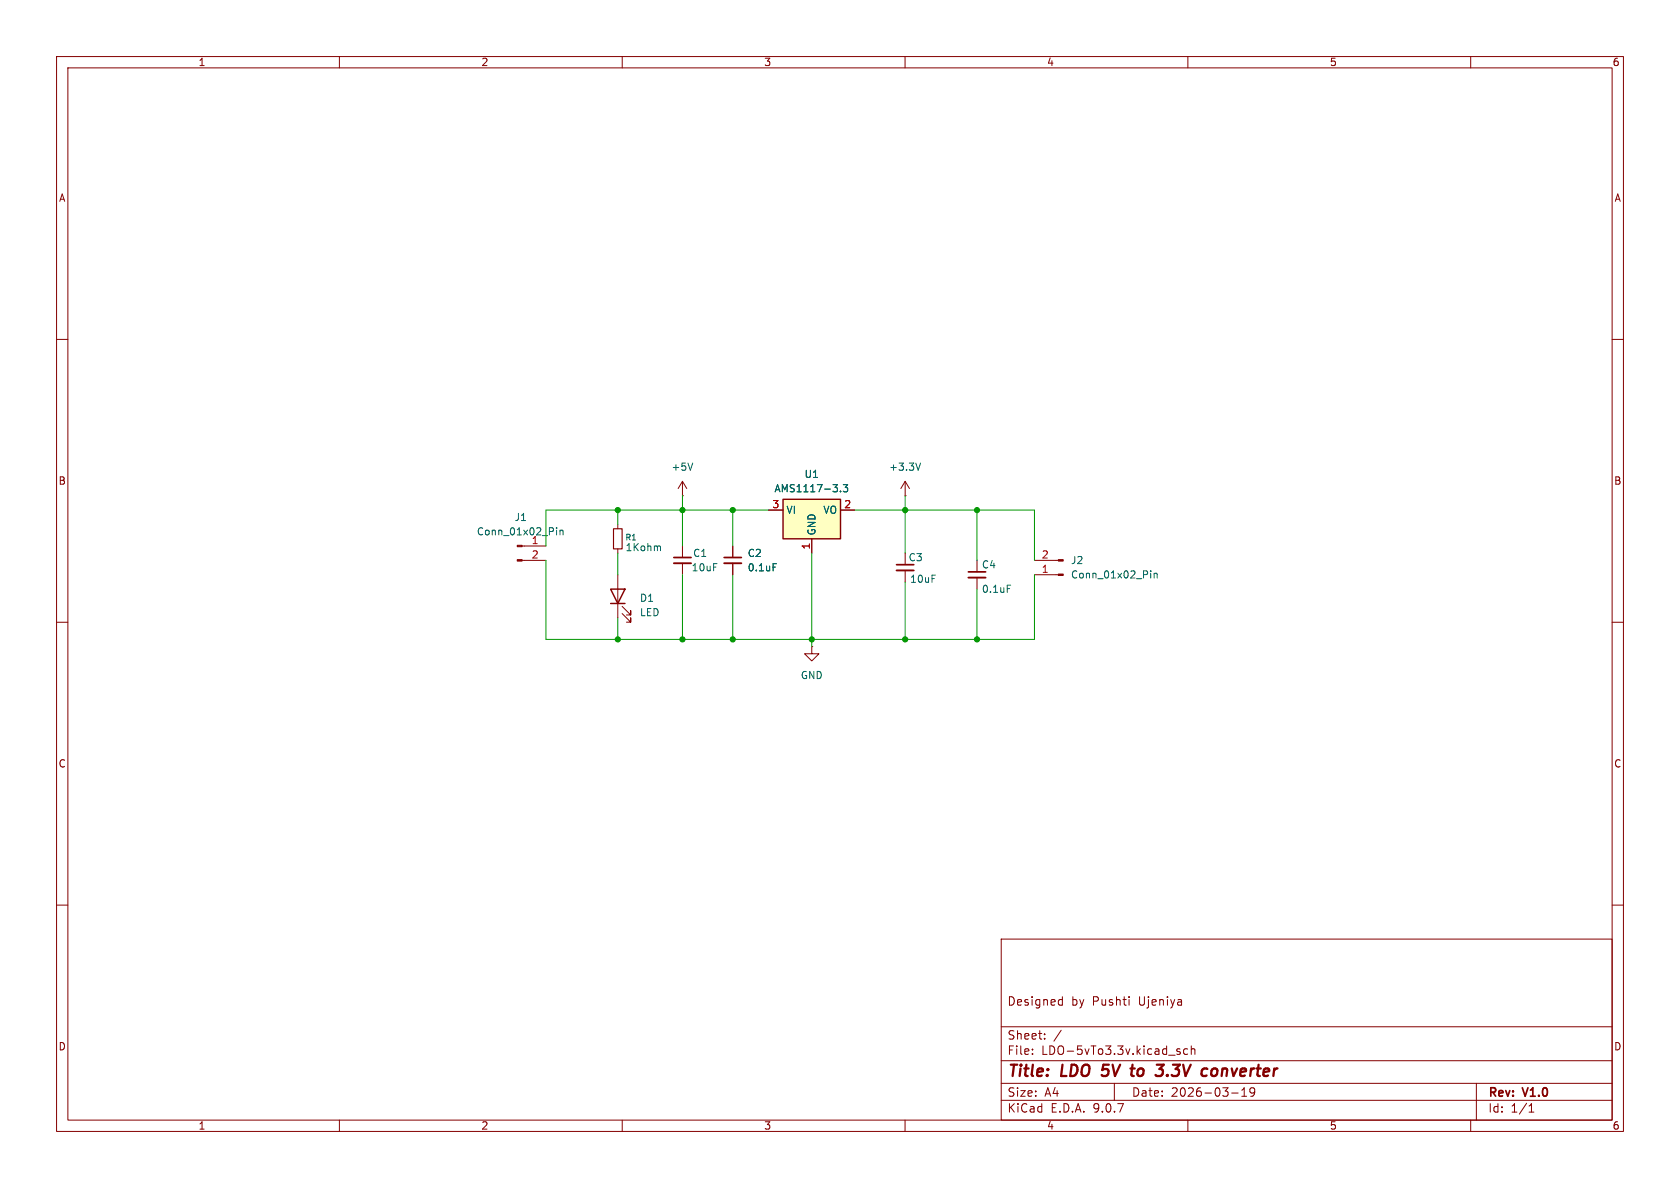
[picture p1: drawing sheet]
(kicad_sch
 (version 20250114)
 (generator "eeschema")
 (generator_version "9.0")
 (paper "A4")
 (title_block
  (title "LDO 5V to 3.3V converter")
  (date "2026-03-19")
  (rev "V1.0")
  (comment 1 "Designed by Pushti Ujeniya"))
 (lib_symbols
  (symbol "Connector:Conn_01x02_Pin"
   (pin_names
    (offset 1.016) (hide yes)) (exclude_from_sim no) (in_bom yes) (on_board yes)
   (property "Reference" "J" (at 0 2.54 0) (effects (font (size 1.27 1.27))))
   (property "Value" "Conn_01x02_Pin" (at 0 -5.08 0) (effects (font (size 1.27 1.27))))
   (property "Footprint" "" (at 0 0 0) (effects (font (size 1.27 1.27)) (hide yes)))
   (property "Datasheet" "~" (at 0 0 0) (effects (font (size 1.27 1.27)) (hide yes)))
   (property "Description" "Generic connector, single row, 01x02, script generated" (at 0 0 0) (effects (font (size 1.27 1.27)) (hide yes)))
   (property "ki_locked" "" (at 0 0 0) (effects (font (size 1.27 1.27))))
   (symbol "Conn_01x02_Pin_1_1"
    (rectangle (start 0.8636 0.127) (end 0 -0.127) (stroke (width 0.1524) (type default)) (fill (type outline)))
    (rectangle (start 0.8636 -2.413) (end 0 -2.667) (stroke (width 0.1524) (type default)) (fill (type outline)))
    (polyline (pts (xy 1.27 0) (xy 0.8636 0)) (stroke (width 0.1524) (type default)) (fill (type none)))
    (polyline (pts (xy 1.27 -2.54) (xy 0.8636 -2.54)) (stroke (width 0.1524) (type default)) (fill (type none)))
    (pin passive line (at 5.08 0 180) (length 3.81) (name "Pin_1" (effects (font (size 1.27 1.27)))) (number "1" (effects (font (size 1.27 1.27)))))
    (pin passive line (at 5.08 -2.54 180) (length 3.81) (name "Pin_2" (effects (font (size 1.27 1.27)))) (number "2" (effects (font (size 1.27 1.27))))))
   (embedded_fonts no))
  (symbol "Device:C_Small"
   (pin_numbers (hide yes))
   (pin_names
    (offset 0.254) (hide yes)) (exclude_from_sim no) (in_bom yes) (on_board yes)
   (property "Reference" "C" (at 0.254 1.778 0) (effects (font (size 1.27 1.27)) (justify left)))
   (property "Value" "C_Small" (at 0.254 -2.032 0) (effects (font (size 1.27 1.27)) (justify left)))
   (property "Footprint" "" (at 0 0 0) (effects (font (size 1.27 1.27)) (hide yes)))
   (property "Datasheet" "~" (at 0 0 0) (effects (font (size 1.27 1.27)) (hide yes)))
   (property "Description" "Unpolarized capacitor, small symbol" (at 0 0 0) (effects (font (size 1.27 1.27)) (hide yes)))
   (symbol "C_Small_0_1"
    (polyline (pts (xy -1.524 0.508) (xy 1.524 0.508)) (stroke (width 0.3048) (type default)) (fill (type none)))
    (polyline (pts (xy -1.524 -0.508) (xy 1.524 -0.508)) (stroke (width 0.3302) (type default)) (fill (type none))))
   (symbol "C_Small_1_1"
    (pin passive line (at 0 2.54 270) (length 2.032) (name "~" (effects (font (size 1.27 1.27)))) (number "1" (effects (font (size 1.27 1.27)))))
    (pin passive line (at 0 -2.54 90) (length 2.032) (name "~" (effects (font (size 1.27 1.27)))) (number "2" (effects (font (size 1.27 1.27))))))
   (embedded_fonts no))
  (symbol "Device:LED"
   (pin_numbers (hide yes))
   (pin_names
    (offset 1.016) (hide yes)) (exclude_from_sim no) (in_bom yes) (on_board yes)
   (property "Reference" "D" (at 0 2.54 0) (effects (font (size 1.27 1.27))))
   (property "Value" "LED" (at 0 -2.54 0) (effects (font (size 1.27 1.27))))
   (property "Footprint" "" (at 0 0 0) (effects (font (size 1.27 1.27)) (hide yes)))
   (property "Datasheet" "~" (at 0 0 0) (effects (font (size 1.27 1.27)) (hide yes)))
   (property "Description" "Light emitting diode" (at 0 0 0) (effects (font (size 1.27 1.27)) (hide yes)))
   (property "Sim.Pins" "1=K 2=A" (at 0 0 0) (effects (font (size 1.27 1.27)) (hide yes)))
   (symbol "LED_0_1"
    (polyline (pts (xy -3.048 -0.762) (xy -4.572 -2.286) (xy -3.81 -2.286) (xy -4.572 -2.286) (xy -4.572 -1.524)) (stroke (width 0) (type default)) (fill (type none)))
    (polyline (pts (xy -1.778 -0.762) (xy -3.302 -2.286) (xy -2.54 -2.286) (xy -3.302 -2.286) (xy -3.302 -1.524)) (stroke (width 0) (type default)) (fill (type none)))
    (polyline (pts (xy -1.27 0) (xy 1.27 0)) (stroke (width 0) (type default)) (fill (type none)))
    (polyline (pts (xy -1.27 -1.27) (xy -1.27 1.27)) (stroke (width 0.254) (type default)) (fill (type none)))
    (polyline (pts (xy 1.27 -1.27) (xy 1.27 1.27) (xy -1.27 0) (xy 1.27 -1.27)) (stroke (width 0.254) (type default)) (fill (type none))))
   (symbol "LED_1_1"
    (pin passive line (at -3.81 0 0) (length 2.54) (name "K" (effects (font (size 1.27 1.27)))) (number "1" (effects (font (size 1.27 1.27)))))
    (pin passive line (at 3.81 0 180) (length 2.54) (name "A" (effects (font (size 1.27 1.27)))) (number "2" (effects (font (size 1.27 1.27))))))
   (embedded_fonts no))
  (symbol "Device:R_Small"
   (pin_numbers (hide yes))
   (pin_names
    (offset 0.254) (hide yes)) (exclude_from_sim no) (in_bom yes) (on_board yes)
   (property "Reference" "R" (at 0 0 90) (effects (font (size 1.016 1.016))))
   (property "Value" "R_Small" (at 1.778 0 90) (effects (font (size 1.27 1.27))))
   (property "Footprint" "" (at 0 0 0) (effects (font (size 1.27 1.27)) (hide yes)))
   (property "Datasheet" "~" (at 0 0 0) (effects (font (size 1.27 1.27)) (hide yes)))
   (property "Description" "Resistor, small symbol" (at 0 0 0) (effects (font (size 1.27 1.27)) (hide yes)))
   (symbol "R_Small_0_1"
    (rectangle (start -0.762 1.778) (end 0.762 -1.778) (stroke (width 0.2032) (type default)) (fill (type none))))
   (symbol "R_Small_1_1"
    (pin passive line (at 0 2.54 270) (length 0.762) (name "~" (effects (font (size 1.27 1.27)))) (number "1" (effects (font (size 1.27 1.27)))))
    (pin passive line (at 0 -2.54 90) (length 0.762) (name "~" (effects (font (size 1.27 1.27)))) (number "2" (effects (font (size 1.27 1.27))))))
   (embedded_fonts no))
  (symbol "Regulator_Linear:AMS1117-3.3" (exclude_from_sim no) (in_bom yes) (on_board yes)
   (property "Reference" "U" (at -3.81 3.175 0) (effects (font (size 1.27 1.27))))
   (property "Value" "AMS1117-3.3" (at 0 3.175 0) (effects (font (size 1.27 1.27)) (justify left)))
   (property "Footprint" "Package_TO_SOT_SMD:SOT-223-3_TabPin2" (at 0 5.08 0) (effects (font (size 1.27 1.27)) (hide yes)))
   (property "Datasheet" "http://www.advanced-monolithic.com/pdf/ds1117.pdf" (at 2.54 -6.35 0) (effects (font (size 1.27 1.27)) (hide yes)))
   (property "Description" "1A Low Dropout regulator, positive, 3.3V fixed output, SOT-223" (at 0 0 0) (effects (font (size 1.27 1.27)) (hide yes)))
   (symbol "AMS1117-3.3_0_1"
    (rectangle (start -5.08 -5.08) (end 5.08 1.905) (stroke (width 0.254) (type default)) (fill (type background))))
   (symbol "AMS1117-3.3_1_1"
    (pin power_in line (at -7.62 0 0) (length 2.54) (name "VI" (effects (font (size 1.27 1.27)))) (number "3" (effects (font (size 1.27 1.27)))))
    (pin power_in line (at 0 -7.62 90) (length 2.54) (name "GND" (effects (font (size 1.27 1.27)))) (number "1" (effects (font (size 1.27 1.27)))))
    (pin power_out line (at 7.62 0 180) (length 2.54) (name "VO" (effects (font (size 1.27 1.27)))) (number "2" (effects (font (size 1.27 1.27))))))
   (embedded_fonts no))
  (symbol "power:+3.3V"
   (power)
   (pin_numbers (hide yes))
   (pin_names
    (offset 0) (hide yes)) (exclude_from_sim no) (in_bom yes) (on_board yes)
   (property "Reference" "#PWR" (at 0 -3.81 0) (effects (font (size 1.27 1.27)) (hide yes)))
   (property "Value" "+3.3V" (at 0 3.556 0) (effects (font (size 1.27 1.27))))
   (property "Footprint" "" (at 0 0 0) (effects (font (size 1.27 1.27)) (hide yes)))
   (property "Datasheet" "" (at 0 0 0) (effects (font (size 1.27 1.27)) (hide yes)))
   (property "Description" "Power symbol creates a global label with name \"+3.3V\"" (at 0 0 0) (effects (font (size 1.27 1.27)) (hide yes)))
   (symbol "+3.3V_0_1"
    (polyline (pts (xy -0.762 1.27) (xy 0 2.54)) (stroke (width 0) (type default)) (fill (type none)))
    (polyline (pts (xy 0 2.54) (xy 0.762 1.27)) (stroke (width 0) (type default)) (fill (type none)))
    (polyline (pts (xy 0 0) (xy 0 2.54)) (stroke (width 0) (type default)) (fill (type none))))
   (symbol "+3.3V_1_1"
    (pin power_in line (at 0 0 90) (length 0) (name "~" (effects (font (size 1.27 1.27)))) (number "1" (effects (font (size 1.27 1.27))))))
   (embedded_fonts no))
  (symbol "power:+5V"
   (power)
   (pin_numbers (hide yes))
   (pin_names
    (offset 0) (hide yes)) (exclude_from_sim no) (in_bom yes) (on_board yes)
   (property "Reference" "#PWR" (at 0 -3.81 0) (effects (font (size 1.27 1.27)) (hide yes)))
   (property "Value" "+5V" (at 0 3.556 0) (effects (font (size 1.27 1.27))))
   (property "Footprint" "" (at 0 0 0) (effects (font (size 1.27 1.27)) (hide yes)))
   (property "Datasheet" "" (at 0 0 0) (effects (font (size 1.27 1.27)) (hide yes)))
   (property "Description" "Power symbol creates a global label with name \"+5V\"" (at 0 0 0) (effects (font (size 1.27 1.27)) (hide yes)))
   (symbol "+5V_0_1"
    (polyline (pts (xy -0.762 1.27) (xy 0 2.54)) (stroke (width 0) (type default)) (fill (type none)))
    (polyline (pts (xy 0 2.54) (xy 0.762 1.27)) (stroke (width 0) (type default)) (fill (type none)))
    (polyline (pts (xy 0 0) (xy 0 2.54)) (stroke (width 0) (type default)) (fill (type none))))
   (symbol "+5V_1_1"
    (pin power_in line (at 0 0 90) (length 0) (name "~" (effects (font (size 1.27 1.27)))) (number "1" (effects (font (size 1.27 1.27))))))
   (embedded_fonts no))
  (symbol "power:GND"
   (power)
   (pin_numbers (hide yes))
   (pin_names
    (offset 0) (hide yes)) (exclude_from_sim no) (in_bom yes) (on_board yes)
   (property "Reference" "#PWR" (at 0 -6.35 0) (effects (font (size 1.27 1.27)) (hide yes)))
   (property "Value" "GND" (at 0 -3.81 0) (effects (font (size 1.27 1.27))))
   (property "Footprint" "" (at 0 0 0) (effects (font (size 1.27 1.27)) (hide yes)))
   (property "Datasheet" "" (at 0 0 0) (effects (font (size 1.27 1.27)) (hide yes)))
   (property "Description" "Power symbol creates a global label with name \"GND\" , ground" (at 0 0 0) (effects (font (size 1.27 1.27)) (hide yes)))
   (symbol "GND_0_1"
    (polyline (pts (xy 0 0) (xy 0 -1.27) (xy 1.27 -1.27) (xy 0 -2.54) (xy -1.27 -1.27) (xy 0 -1.27)) (stroke (width 0) (type default)) (fill (type none))))
   (symbol "GND_1_1"
    (pin power_in line (at 0 0 270) (length 0) (name "~" (effects (font (size 1.27 1.27)))) (number "1" (effects (font (size 1.27 1.27))))))
   (embedded_fonts no)))
 (junction
  (at 120.65 90.17)
  (diameter 0)
  (color 0 0 0 0))
 (junction
  (at 120.65 113.03)
  (diameter 0)
  (color 0 0 0 0))
 (junction
  (at 160.02 113.03)
  (diameter 0)
  (color 0 0 0 0))
 (junction
  (at 172.72 113.03)
  (diameter 0)
  (color 0 0 0 0))
 (junction
  (at 129.54 90.17)
  (diameter 0)
  (color 0 0 0 0))
 (junction
  (at 109.22 113.03)
  (diameter 0)
  (color 0 0 0 0))
 (junction
  (at 109.22 90.17)
  (diameter 0)
  (color 0 0 0 0))
 (junction
  (at 143.51 113.03)
  (diameter 0)
  (color 0 0 0 0))
 (junction
  (at 172.72 90.17)
  (diameter 0)
  (color 0 0 0 0))
 (junction
  (at 129.54 113.03)
  (diameter 0)
  (color 0 0 0 0))
 (junction
  (at 160.02 90.17)
  (diameter 0)
  (color 0 0 0 0))
 (wire
  (pts (xy 109.22 90.17) (xy 120.65 90.17))
  (stroke (width 0) (type default)))
 (wire
  (pts (xy 160.02 87.63) (xy 160.02 90.17))
  (stroke (width 0) (type default)))
 (wire
  (pts (xy 172.72 90.17) (xy 172.72 99.06))
  (stroke (width 0) (type default)))
 (wire
  (pts (xy 151.13 90.17) (xy 160.02 90.17))
  (stroke (width 0) (type default)))
 (wire
  (pts (xy 109.22 113.03) (xy 120.65 113.03))
  (stroke (width 0) (type default)))
 (wire
  (pts (xy 143.51 113.03) (xy 143.51 114.3))
  (stroke (width 0) (type default)))
 (wire
  (pts (xy 120.65 113.03) (xy 129.54 113.03))
  (stroke (width 0) (type default)))
 (wire
  (pts (xy 143.51 97.79) (xy 143.51 113.03))
  (stroke (width 0) (type default)))
 (wire
  (pts (xy 182.88 90.17) (xy 182.88 99.06))
  (stroke (width 0) (type default)))
 (wire
  (pts (xy 109.22 97.79) (xy 109.22 101.6))
  (stroke (width 0) (type default)))
 (wire
  (pts (xy 172.72 113.03) (xy 172.72 104.14))
  (stroke (width 0) (type default)))
 (wire
  (pts (xy 182.88 113.03) (xy 172.72 113.03))
  (stroke (width 0) (type default)))
 (wire
  (pts (xy 129.54 113.03) (xy 143.51 113.03))
  (stroke (width 0) (type default)))
 (wire
  (pts (xy 160.02 113.03) (xy 143.51 113.03))
  (stroke (width 0) (type default)))
 (wire
  (pts (xy 129.54 90.17) (xy 129.54 96.52))
  (stroke (width 0) (type default)))
 (wire
  (pts (xy 96.52 96.52) (xy 96.52 90.17))
  (stroke (width 0) (type default)))
 (wire
  (pts (xy 160.02 90.17) (xy 160.02 97.79))
  (stroke (width 0) (type default)))
 (wire
  (pts (xy 129.54 90.17) (xy 135.89 90.17))
  (stroke (width 0) (type default)))
 (wire
  (pts (xy 160.02 113.03) (xy 172.72 113.03))
  (stroke (width 0) (type default)))
 (wire
  (pts (xy 160.02 90.17) (xy 172.72 90.17))
  (stroke (width 0) (type default)))
 (wire
  (pts (xy 96.52 99.06) (xy 96.52 113.03))
  (stroke (width 0) (type default)))
 (wire
  (pts (xy 120.65 101.6) (xy 120.65 113.03))
  (stroke (width 0) (type default)))
 (wire
  (pts (xy 109.22 109.22) (xy 109.22 113.03))
  (stroke (width 0) (type default)))
 (wire
  (pts (xy 120.65 90.17) (xy 120.65 96.52))
  (stroke (width 0) (type default)))
 (wire
  (pts (xy 172.72 90.17) (xy 182.88 90.17))
  (stroke (width 0) (type default)))
 (wire
  (pts (xy 120.65 87.63) (xy 120.65 90.17))
  (stroke (width 0) (type default)))
 (wire
  (pts (xy 109.22 90.17) (xy 109.22 92.71))
  (stroke (width 0) (type default)))
 (wire
  (pts (xy 182.88 101.6) (xy 182.88 113.03))
  (stroke (width 0) (type default)))
 (wire
  (pts (xy 120.65 90.17) (xy 129.54 90.17))
  (stroke (width 0) (type default)))
 (wire
  (pts (xy 160.02 102.87) (xy 160.02 113.03))
  (stroke (width 0) (type default)))
 (wire
  (pts (xy 129.54 101.6) (xy 129.54 113.03))
  (stroke (width 0) (type default)))
 (wire
  (pts (xy 96.52 90.17) (xy 109.22 90.17))
  (stroke (width 0) (type default)))
 (wire
  (pts (xy 96.52 113.03) (xy 109.22 113.03))
  (stroke (width 0) (type default)))
 (symbol
  (lib_id "power:+3.3V")
  (at 160.02 87.63 0)
  (unit 1)
  (exclude_from_sim no)
  (in_bom yes)
  (on_board yes)
  (dnp no)
  (fields_autoplaced yes)
  (property "Reference" "#PWR03" (at 160.02 91.44 0) (effects (font (size 1.27 1.27)) (hide yes)))
  (property "Value" "+3.3V" (at 160.02 82.55 0) (effects (font (size 1.27 1.27))))
  (property "Footprint" "" (at 160.02 87.63 0) (effects (font (size 1.27 1.27)) (hide yes)))
  (property "Datasheet" "" (at 160.02 87.63 0) (effects (font (size 1.27 1.27)) (hide yes)))
  (property "Description" "Power symbol creates a global label with name \"+3.3V\"" (at 160.02 87.63 0) (effects (font (size 1.27 1.27)) (hide yes)))
  (pin "1"))
 (symbol
  (lib_id "power:+5V")
  (at 120.65 87.63 0)
  (unit 1)
  (exclude_from_sim no)
  (in_bom yes)
  (on_board yes)
  (dnp no)
  (fields_autoplaced yes)
  (property "Reference" "#PWR02" (at 120.65 91.44 0) (effects (font (size 1.27 1.27)) (hide yes)))
  (property "Value" "+5V" (at 120.65 82.55 0) (effects (font (size 1.27 1.27))))
  (property "Footprint" "" (at 120.65 87.63 0) (effects (font (size 1.27 1.27)) (hide yes)))
  (property "Datasheet" "" (at 120.65 87.63 0) (effects (font (size 1.27 1.27)) (hide yes)))
  (property "Description" "Power symbol creates a global label with name \"+5V\"" (at 120.65 87.63 0) (effects (font (size 1.27 1.27)) (hide yes)))
  (pin "1"))
 (symbol
  (lib_id "Device:C_Small")
  (at 120.65 99.06 0)
  (unit 1)
  (exclude_from_sim no)
  (in_bom yes)
  (on_board yes)
  (dnp no)
  (property "Reference" "C1" (at 122.428 97.79 0) (effects (font (size 1.27 1.27)) (justify left)))
  (property "Value" "10uF" (at 122.174 100.33 0) (effects (font (size 1.27 1.27)) (justify left)))
  (property "Footprint" "Capacitor_SMD:C_0603_1608Metric" (at 120.65 99.06 0) (effects (font (size 1.27 1.27)) (hide yes)))
  (property "Datasheet" "~" (at 120.65 99.06 0) (effects (font (size 1.27 1.27)) (hide yes)))
  (property "Description" "Unpolarized capacitor, small symbol" (at 120.65 99.06 0) (effects (font (size 1.27 1.27)) (hide yes)))
  (pin "1")
  (pin "2"))
 (symbol
  (lib_id "Regulator_Linear:AMS1117-3.3")
  (at 143.51 90.17 0)
  (unit 1)
  (exclude_from_sim no)
  (in_bom yes)
  (on_board yes)
  (dnp no)
  (fields_autoplaced yes)
  (property "Reference" "U1" (at 143.51 83.82 0) (effects (font (size 1.27 1.27))))
  (property "Value" "AMS1117-3.3" (at 143.51 86.36 0) (effects (font (size 1.27 1.27))))
  (property "Footprint" "Package_TO_SOT_SMD:SOT-223-3_TabPin2" (at 143.51 85.09 0) (effects (font (size 1.27 1.27)) (hide yes)))
  (property "Datasheet" "http://www.advanced-monolithic.com/pdf/ds1117.pdf" (at 146.05 96.52 0) (effects (font (size 1.27 1.27)) (hide yes)))
  (property "Description" "1A Low Dropout regulator, positive, 3.3V fixed output, SOT-223" (at 143.51 90.17 0) (effects (font (size 1.27 1.27)) (hide yes)))
  (pin "1")
  (pin "3")
  (pin "2"))
 (symbol
  (lib_id "Device:LED")
  (at 109.22 105.41 90)
  (unit 1)
  (exclude_from_sim no)
  (in_bom yes)
  (on_board yes)
  (dnp no)
  (fields_autoplaced yes)
  (property "Reference" "D1" (at 113.03 105.7274 90) (effects (font (size 1.27 1.27)) (justify right)))
  (property "Value" "LED" (at 113.03 108.2674 90) (effects (font (size 1.27 1.27)) (justify right)))
  (property "Footprint" "LED_SMD:LED_0603_1608Metric" (at 109.22 105.41 0) (effects (font (size 1.27 1.27)) (hide yes)))
  (property "Datasheet" "~" (at 109.22 105.41 0) (effects (font (size 1.27 1.27)) (hide yes)))
  (property "Description" "Light emitting diode" (at 109.22 105.41 0) (effects (font (size 1.27 1.27)) (hide yes)))
  (property "Sim.Pins" "1=K 2=A" (at 109.22 105.41 0) (effects (font (size 1.27 1.27)) (hide yes)))
  (pin "1")
  (pin "2"))
 (symbol
  (lib_id "Device:C_Small")
  (at 172.72 101.6 0)
  (unit 1)
  (exclude_from_sim no)
  (in_bom yes)
  (on_board yes)
  (dnp no)
  (property "Reference" "C4" (at 173.482 99.822 0) (effects (font (size 1.27 1.27)) (justify left)))
  (property "Value" "0.1uF" (at 173.482 104.14 0) (effects (font (size 1.27 1.27)) (justify left)))
  (property "Footprint" "Capacitor_SMD:C_0603_1608Metric" (at 172.72 101.6 0) (effects (font (size 1.27 1.27)) (hide yes)))
  (property "Datasheet" "~" (at 172.72 101.6 0) (effects (font (size 1.27 1.27)) (hide yes)))
  (property "Description" "Unpolarized capacitor, small symbol" (at 172.72 101.6 0) (effects (font (size 1.27 1.27)) (hide yes)))
  (pin "1")
  (pin "2"))
 (symbol
  (lib_id "Connector:Conn_01x02_Pin")
  (at 187.96 101.6 180)
  (unit 1)
  (exclude_from_sim no)
  (in_bom yes)
  (on_board yes)
  (dnp no)
  (fields_autoplaced yes)
  (property "Reference" "J2" (at 189.23 99.0599 0) (effects (font (size 1.27 1.27)) (justify right)))
  (property "Value" "Conn_01x02_Pin" (at 189.23 101.5999 0) (effects (font (size 1.27 1.27)) (justify right)))
  (property "Footprint" "Connector_PinHeader_1.00mm:PinHeader_1x02_P1.00mm_Vertical" (at 187.96 101.6 0) (effects (font (size 1.27 1.27)) (hide yes)))
  (property "Datasheet" "~" (at 187.96 101.6 0) (effects (font (size 1.27 1.27)) (hide yes)))
  (property "Description" "Generic connector, single row, 01x02, script generated" (at 187.96 101.6 0) (effects (font (size 1.27 1.27)) (hide yes)))
  (pin "1")
  (pin "2"))
 (symbol
  (lib_id "Device:R_Small")
  (at 109.22 95.25 0)
  (unit 1)
  (exclude_from_sim no)
  (in_bom yes)
  (on_board yes)
  (dnp no)
  (property "Reference" "R1" (at 110.49 94.996 0) (effects (font (size 1.016 1.016)) (justify left)))
  (property "Value" "1Kohm" (at 110.49 96.774 0) (effects (font (size 1.27 1.27)) (justify left)))
  (property "Footprint" "Resistor_SMD:R_0603_1608Metric" (at 109.22 95.25 0) (effects (font (size 1.27 1.27)) (hide yes)))
  (property "Datasheet" "~" (at 109.22 95.25 0) (effects (font (size 1.27 1.27)) (hide yes)))
  (property "Description" "Resistor, small symbol" (at 109.22 95.25 0) (effects (font (size 1.27 1.27)) (hide yes)))
  (pin "1")
  (pin "2"))
 (symbol
  (lib_id "Device:C_Small")
  (at 129.54 99.06 0)
  (unit 1)
  (exclude_from_sim no)
  (in_bom yes)
  (on_board yes)
  (dnp no)
  (fields_autoplaced yes)
  (property "Reference" "C2" (at 132.08 97.7962 0) (effects (font (size 1.27 1.27)) (justify left)))
  (property "Value" "0.1uF" (at 132.08 100.3362 0) (effects (font (size 1.27 1.27)) (justify left)))
  (property "Footprint" "Capacitor_SMD:C_0603_1608Metric" (at 129.54 99.06 0) (effects (font (size 1.27 1.27)) (hide yes)))
  (property "Datasheet" "~" (at 129.54 99.06 0) (effects (font (size 1.27 1.27)) (hide yes)))
  (property "Description" "Unpolarized capacitor, small symbol" (at 129.54 99.06 0) (effects (font (size 1.27 1.27)) (hide yes)))
  (pin "1")
  (pin "2"))
 (symbol
  (lib_id "Connector:Conn_01x02_Pin")
  (at 91.44 96.52 0)
  (unit 1)
  (exclude_from_sim no)
  (in_bom yes)
  (on_board yes)
  (dnp no)
  (fields_autoplaced yes)
  (property "Reference" "J1" (at 92.075 91.44 0) (effects (font (size 1.27 1.27))))
  (property "Value" "Conn_01x02_Pin" (at 92.075 93.98 0) (effects (font (size 1.27 1.27))))
  (property "Footprint" "Connector_PinHeader_1.00mm:PinHeader_1x02_P1.00mm_Vertical" (at 91.44 96.52 0) (effects (font (size 1.27 1.27)) (hide yes)))
  (property "Datasheet" "~" (at 91.44 96.52 0) (effects (font (size 1.27 1.27)) (hide yes)))
  (property "Description" "Generic connector, single row, 01x02, script generated" (at 91.44 96.52 0) (effects (font (size 1.27 1.27)) (hide yes)))
  (pin "1")
  (pin "2"))
 (symbol
  (lib_id "Device:C_Small")
  (at 160.02 100.33 0)
  (unit 1)
  (exclude_from_sim no)
  (in_bom yes)
  (on_board yes)
  (dnp no)
  (property "Reference" "C3" (at 160.528 98.552 0) (effects (font (size 1.27 1.27)) (justify left)))
  (property "Value" "10uF" (at 160.782 102.362 0) (effects (font (size 1.27 1.27)) (justify left)))
  (property "Footprint" "Capacitor_SMD:C_0603_1608Metric" (at 160.02 100.33 0) (effects (font (size 1.27 1.27)) (hide yes)))
  (property "Datasheet" "~" (at 160.02 100.33 0) (effects (font (size 1.27 1.27)) (hide yes)))
  (property "Description" "Unpolarized capacitor, small symbol" (at 160.02 100.33 0) (effects (font (size 1.27 1.27)) (hide yes)))
  (pin "1")
  (pin "2"))
 (symbol
  (lib_id "power:GND")
  (at 143.51 114.3 0)
  (unit 1)
  (exclude_from_sim no)
  (in_bom yes)
  (on_board yes)
  (dnp no)
  (fields_autoplaced yes)
  (property "Reference" "#PWR01" (at 143.51 120.65 0) (effects (font (size 1.27 1.27)) (hide yes)))
  (property "Value" "GND" (at 143.51 119.38 0) (effects (font (size 1.27 1.27))))
  (property "Footprint" "" (at 143.51 114.3 0) (effects (font (size 1.27 1.27)) (hide yes)))
  (property "Datasheet" "" (at 143.51 114.3 0) (effects (font (size 1.27 1.27)) (hide yes)))
  (property "Description" "Power symbol creates a global label with name \"GND\" , ground" (at 143.51 114.3 0) (effects (font (size 1.27 1.27)) (hide yes)))
  (pin "1"))
 (sheet_instances
  (path ""
   (page "1")))
 (embedded_fonts no))
